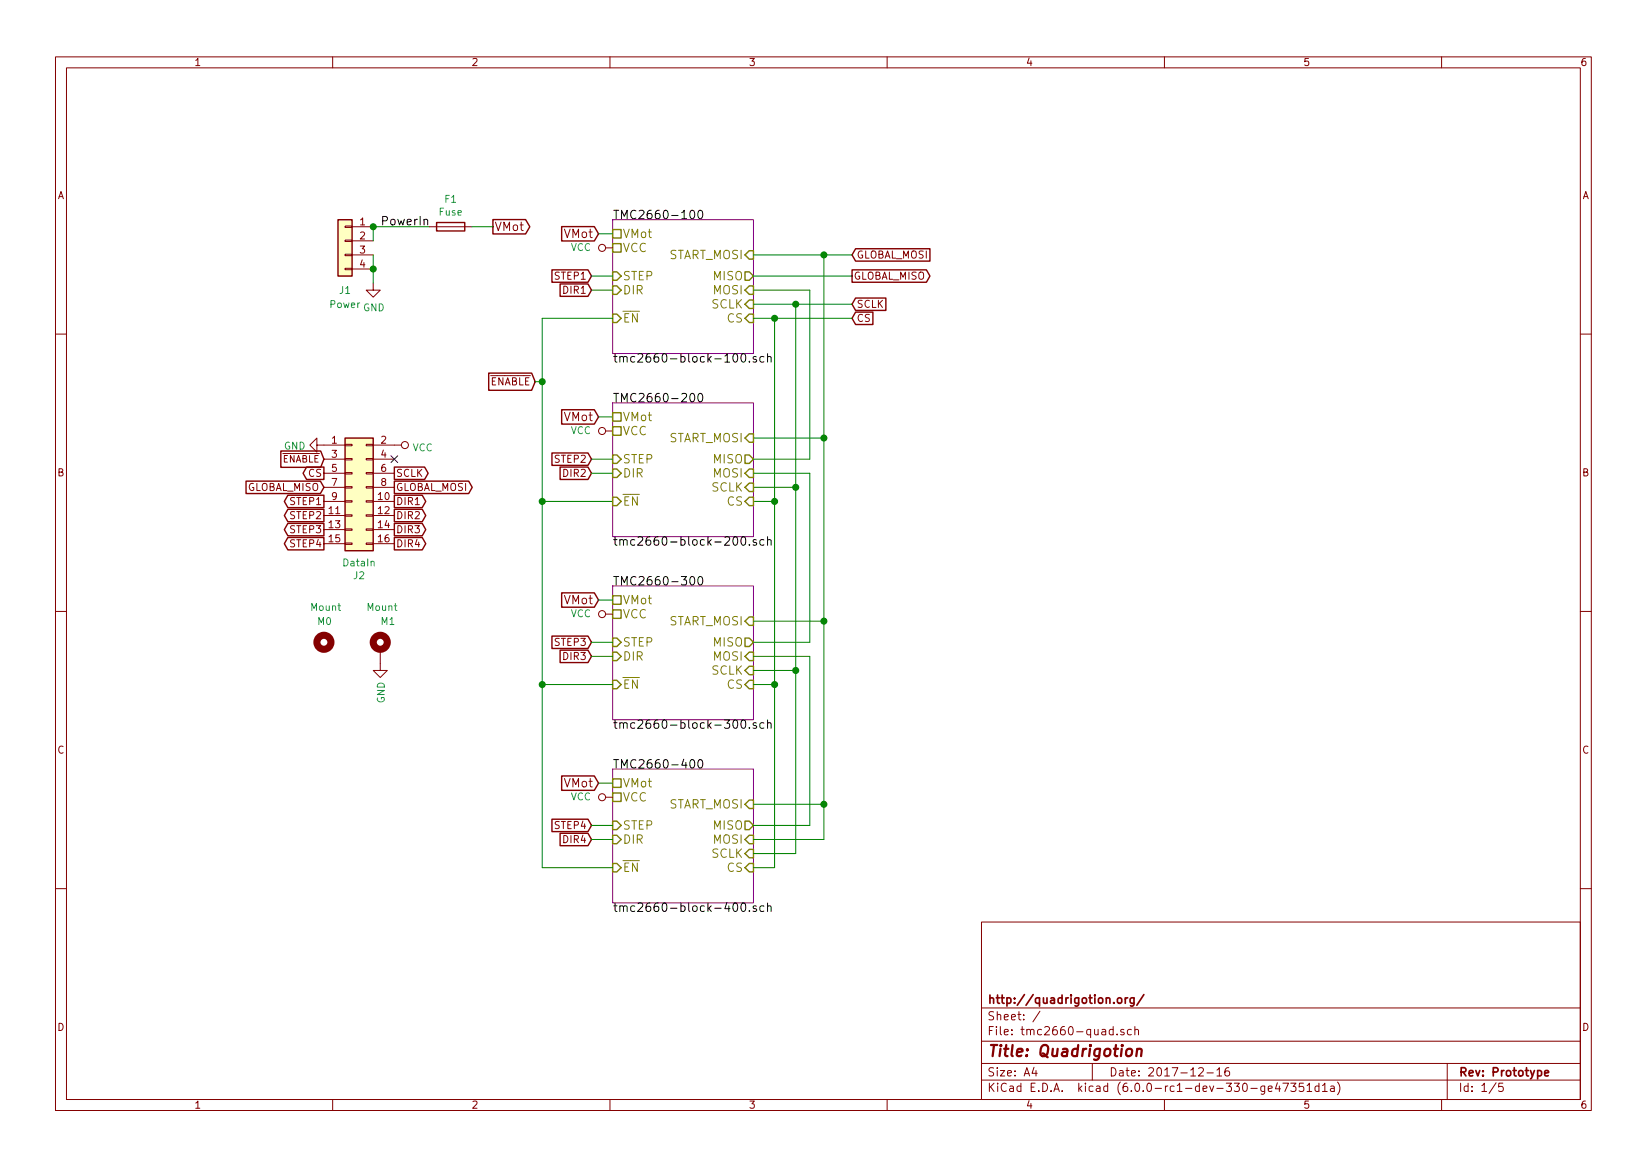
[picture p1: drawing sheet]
EESchema Schematic File Version 4
EELAYER 26 0
EELAYER END
$Descr A4 11693 8268
encoding utf-8
Sheet 1 5
Title "Quadrigotion"
Date "2017-12-16"
Rev "Prototype"
Comp "http://quadrigotion.org/"
Comment1 ""
Comment2 ""
Comment3 ""
Comment4 ""
$EndDescr
$Sheet
S 4350 1550 1000 950 
U 5A1094BF
F0 "TMC2660-100" 60
F1 "tmc2660-block-100.sch" 60
F2 "MISO" O R 5350 1950 60 
F3 "MOSI" I R 5350 2050 60 
F4 "SCLK" I R 5350 2150 60 
F5 "CS" I R 5350 2250 60 
F6 "VMot" U L 4350 1650 60 
F7 "VCC" U L 4350 1750 60 
F8 "~EN" I L 4350 2250 60 
F9 "START_MOSI" I R 5350 1800 60 
F10 "STEP" I L 4350 1950 60 
F11 "DIR" I L 4350 2050 60 
$EndSheet
Text GLabel 4250 1650 0    60   Input ~ 0
VMot
$Comp
L power:VCC #PWR0111
U 1 1
P 4350 1750
F 0 "#PWR0111" H 4350 1600 50  0001 C CNN
F 1 "VCC" V 4350 1900 50  0000 L CNN
F 2 "" H 4350 1750 50  0001 C CNN
F 3 "" H 4350 1750 50  0001 C CNN
	1    4350 1750
	0    -1   -1   0   
$EndComp
Text GLabel 4250 2950 0    60   Input ~ 0
VMot
$Comp
L power:VCC #PWR0112
U 1 1
P 4350 3050
F 0 "#PWR0112" H 4350 2900 50  0001 C CNN
F 1 "VCC" V 4350 3200 50  0000 L CNN
F 2 "" H 4350 3050 50  0001 C CNN
F 3 "" H 4350 3050 50  0001 C CNN
	1    4350 3050
	0    -1   -1   0   
$EndComp
$Sheet
S 4350 4150 1000 950 
U 5A10A8D5
F0 "TMC2660-300" 60
F1 "tmc2660-block-300.sch" 60
F2 "MISO" O R 5350 4550 60 
F3 "MOSI" I R 5350 4650 60 
F4 "SCLK" I R 5350 4750 60 
F5 "CS" I R 5350 4850 60 
F6 "VMot" U L 4350 4250 60 
F7 "VCC" U L 4350 4350 60 
F8 "~EN" I L 4350 4850 60 
F9 "START_MOSI" I R 5350 4400 60 
F10 "STEP" I L 4350 4550 60 
F11 "DIR" I L 4350 4650 60 
$EndSheet
Text GLabel 4250 4250 0    60   Input ~ 0
VMot
$Comp
L power:VCC #PWR0113
U 1 1
P 4350 4350
F 0 "#PWR0113" H 4350 4200 50  0001 C CNN
F 1 "VCC" V 4350 4500 50  0000 L CNN
F 2 "" H 4350 4350 50  0001 C CNN
F 3 "" H 4350 4350 50  0001 C CNN
	1    4350 4350
	0    -1   -1   0   
$EndComp
$Sheet
S 4350 5450 1000 950 
U 5A10AEC6
F0 "TMC2660-400" 60
F1 "tmc2660-block-400.sch" 60
F2 "MISO" O R 5350 5850 60 
F3 "MOSI" I R 5350 5950 60 
F4 "SCLK" I R 5350 6050 60 
F5 "CS" I R 5350 6150 60 
F6 "VMot" U L 4350 5550 60 
F7 "VCC" U L 4350 5650 60 
F8 "~EN" I L 4350 6150 60 
F9 "START_MOSI" I R 5350 5700 60 
F10 "STEP" I L 4350 5850 60 
F11 "DIR" I L 4350 5950 60 
$EndSheet
Text GLabel 4250 5550 0    60   Input ~ 0
VMot
$Comp
L power:VCC #PWR0114
U 1 1
P 4350 5650
F 0 "#PWR0114" H 4350 5500 50  0001 C CNN
F 1 "VCC" V 4350 5800 50  0000 L CNN
F 2 "" H 4350 5650 50  0001 C CNN
F 3 "" H 4350 5650 50  0001 C CNN
	1    4350 5650
	0    -1   -1   0   
$EndComp
$Comp
L Connector:Conn_02x08_Odd_Even J2
U 1 1
P 2500 3450
F 0 "J2" H 2550 2825 50  0000 C CNN
F 1 "DataIn" H 2550 2916 50  0000 C CNN
F 2 "Quadrigotion:IDC_Header_SMD_16pins" H 2500 3450 50  0001 C CNN
F 3 "~" H 2500 3450 50  0001 C CNN
	1    2500 3450
	1    0    0    -1  
$EndComp
$Comp
L power:GND #PWR0116
U 1 1
P 2300 3150
F 0 "#PWR0116" H 2300 2900 50  0001 C CNN
F 1 "GND" V 2305 3022 50  0000 R CNN
F 2 "" H 2300 3150 50  0001 C CNN
F 3 "" H 2300 3150 50  0001 C CNN
	1    2300 3150
	0    1    1    0   
$EndComp
$Comp
L power:VCC #PWR0115
U 1 1
P 2800 3150
F 0 "#PWR0115" H 2800 3000 50  0001 C CNN
F 1 "VCC" V 2817 3278 50  0000 L CNN
F 2 "" H 2800 3150 50  0001 C CNN
F 3 "" H 2800 3150 50  0001 C CNN
	1    2800 3150
	0    1    1    0   
$EndComp
Wire Wire Line
	4250 1650 4350 1650
Wire Wire Line
	4250 2950 4350 2950
Wire Wire Line
	4250 4250 4350 4250
Wire Wire Line
	4250 5550 4350 5550
Wire Wire Line
	4350 2250 3850 2250
Wire Wire Line
	3850 2250 3850 2700
Wire Wire Line
	3850 6150 4350 6150
Wire Wire Line
	5350 2250 5500 2250
Wire Wire Line
	5500 6150 5350 6150
Wire Wire Line
	5350 4850 5500 4850
Connection ~ 5500 4850
Wire Wire Line
	5350 3550 5500 3550
Connection ~ 5500 3550
Wire Wire Line
	5350 2150 5650 2150
Wire Wire Line
	5650 2150 5650 3450
Wire Wire Line
	5650 6050 5350 6050
Wire Wire Line
	5350 4750 5650 4750
Connection ~ 5650 4750
Wire Wire Line
	5350 3450 5650 3450
Connection ~ 5650 3450
Wire Wire Line
	5350 5700 5850 5700
Wire Wire Line
	5850 1800 5850 3100
Wire Wire Line
	5350 1800 5850 1800
Wire Wire Line
	5350 3100 5850 3100
Connection ~ 5850 3100
Wire Wire Line
	5350 4400 5850 4400
Connection ~ 5850 4400
Wire Wire Line
	4350 4850 3850 4850
Connection ~ 3850 4850
Wire Wire Line
	4350 3550 3850 3550
Connection ~ 3850 3550
Text GLabel 6050 2250 2    51   Input ~ 0
CS
Text GLabel 6050 2150 2    51   Input ~ 0
SCLK
Text GLabel 6050 1950 2    51   Output ~ 0
GLOBAL_MISO
Text GLabel 6050 1800 2    51   Input ~ 0
GLOBAL_MOSI
Connection ~ 5850 1800
Connection ~ 5650 2150
Connection ~ 5500 2250
Text GLabel 2300 3350 0    51   Output ~ 0
CS
Text GLabel 2800 3350 2    51   Output ~ 0
SCLK
Text GLabel 2800 3450 2    51   Output ~ 0
GLOBAL_MOSI
Text GLabel 2300 3450 0    51   Input ~ 0
GLOBAL_MISO
$Comp
L Connector:Conn_01x04 J1
U 1 1
P 2450 1700
F 0 "J1" H 2450 1350 50  0000 C CNN
F 1 "Power" H 2450 1250 50  0000 C CNN
F 2 "Connectors_JST:JST_VH_B4PS-VH_2x4x3.96mm_Horizontal" H 2450 1700 50  0001 C CNN
F 3 "~" H 2450 1700 50  0001 C CNN
	1    2450 1700
	-1   0    0    -1  
$EndComp
$Comp
L power:GND #PWR0110
U 1 1
P 2650 2000
F 0 "#PWR0110" H 2650 1750 50  0001 C CNN
F 1 "GND" H 2655 1827 50  0000 C CNN
F 2 "" H 2650 2000 50  0001 C CNN
F 3 "" H 2650 2000 50  0001 C CNN
	1    2650 2000
	1    0    0    -1  
$EndComp
Wire Wire Line
	2650 1800 2650 1900
Connection ~ 2650 1900
Text GLabel 3500 1600 2    60   Output ~ 0
VMot
Wire Wire Line
	2650 1600 2650 1700
Wire Wire Line
	2650 1600 3050 1600
Connection ~ 2650 1600
Wire Wire Line
	5500 2250 5500 3550
$Sheet
S 4350 2850 1000 950 
U 5A109A56
F0 "TMC2660-200" 60
F1 "tmc2660-block-200.sch" 60
F2 "MISO" O R 5350 3250 60 
F3 "MOSI" I R 5350 3350 60 
F4 "SCLK" I R 5350 3450 60 
F5 "CS" I R 5350 3550 60 
F6 "VMot" U L 4350 2950 60 
F7 "VCC" U L 4350 3050 60 
F8 "~EN" I L 4350 3550 60 
F9 "START_MOSI" I R 5350 3100 60 
F10 "STEP" I L 4350 3250 60 
F11 "DIR" I L 4350 3350 60 
$EndSheet
Wire Wire Line
	5350 1950 6050 1950
Wire Wire Line
	5350 2050 5750 2050
Wire Wire Line
	5750 2050 5750 3250
Wire Wire Line
	5750 3250 5350 3250
Wire Wire Line
	5350 3350 5750 3350
Wire Wire Line
	5750 3350 5750 4550
Wire Wire Line
	5750 4550 5350 4550
Wire Wire Line
	5350 4650 5750 4650
Wire Wire Line
	5750 4650 5750 5850
Wire Wire Line
	5750 5850 5350 5850
Text GLabel 4200 1950 0    51   Input ~ 0
STEP1
Wire Wire Line
	4200 1950 4350 1950
Text GLabel 4200 2050 0    51   Input ~ 0
DIR1
Wire Wire Line
	4200 2050 4350 2050
Text GLabel 4200 3250 0    51   Input ~ 0
STEP2
Wire Wire Line
	4200 3250 4350 3250
Text GLabel 4200 3350 0    51   Input ~ 0
DIR2
Wire Wire Line
	4200 3350 4350 3350
Text GLabel 4200 4550 0    51   Input ~ 0
STEP3
Wire Wire Line
	4200 4550 4350 4550
Text GLabel 4200 4650 0    51   Input ~ 0
DIR3
Wire Wire Line
	4200 4650 4350 4650
Text GLabel 4200 5850 0    51   Input ~ 0
STEP4
Wire Wire Line
	4200 5850 4350 5850
Text GLabel 4200 5950 0    51   Input ~ 0
DIR4
Wire Wire Line
	4200 5950 4350 5950
Text GLabel 3800 2700 0    51   Input ~ 0
~ENABLE
Wire Wire Line
	3800 2700 3850 2700
Connection ~ 3850 2700
Text GLabel 2300 3250 0    47   Input ~ 0
~ENABLE
Text GLabel 2300 3550 0    51   Output ~ 0
STEP1
Text GLabel 2300 3650 0    51   Output ~ 0
STEP2
Text GLabel 2300 3750 0    51   Output ~ 0
STEP3
Text GLabel 2300 3850 0    51   Output ~ 0
STEP4
Text GLabel 2800 3550 2    51   Output ~ 0
DIR1
Text GLabel 2800 3650 2    51   Output ~ 0
DIR2
Text GLabel 2800 3750 2    51   Output ~ 0
DIR3
Text GLabel 2800 3850 2    51   Output ~ 0
DIR4
NoConn ~ 2800 3250
Wire Wire Line
	5350 5950 5850 5950
Connection ~ 5850 5700
$Comp
L Mechanical:Mounting_Hole M0
U 1 1
P 2300 4550
F 0 "M0" H 2250 4700 50  0000 L CNN
F 1 "Mount" H 2200 4800 50  0000 L CNN
F 2 "Mounting_Holes:MountingHole_2.7mm_M2.5" H 2500 4550 50  0001 C CNN
F 3 "~" H 2500 4550 50  0001 C CNN
	1    2300 4550
	1    0    0    -1  
$EndComp
$Comp
L Mechanical:Mounting_Hole_PAD M1
U 1 1
P 2700 4600
F 0 "M1" H 2700 4800 50  0000 L CNN
F 1 "Mount" H 2600 4900 50  0000 L CNN
F 2 "Mounting_Holes:MountingHole_2.7mm_M2.5_Pad" H 2900 4600 50  0001 C CNN
F 3 "~" H 2900 4600 50  0001 C CNN
	1    2700 4600
	1    0    0    -1  
$EndComp
$Comp
L device:Fuse F1
U 1 1
P 3200 1600
F 0 "F1" V 3003 1600 50  0000 C CNN
F 1 "Fuse" V 3094 1600 50  0000 C CNN
F 2 "Quadrigotion:BladeFuse-Mini_Keystone-3586" V 3130 1600 50  0001 C CNN
F 3 "" H 3200 1600 50  0001 C CNN
	1    3200 1600
	0    1    1    0   
$EndComp
Wire Wire Line
	3350 1600 3500 1600
Text Label 2700 1600 0    60   ~ 0
PowerIn
$Comp
L power:GND #PWR02
U 1 1
P 2700 4700
F 0 "#PWR02" H 2700 4450 50  0001 C CNN
F 1 "GND" V 2705 4572 50  0000 R CNN
F 2 "" H 2700 4700 50  0001 C CNN
F 3 "" H 2700 4700 50  0001 C CNN
	1    2700 4700
	1    0    0    -1  
$EndComp
Wire Wire Line
	5500 4850 5500 6150
Wire Wire Line
	5500 3550 5500 4850
Wire Wire Line
	5650 4750 5650 6050
Wire Wire Line
	5650 3450 5650 4750
Wire Wire Line
	5850 3100 5850 4400
Wire Wire Line
	5850 4400 5850 5700
Wire Wire Line
	3850 4850 3850 6150
Wire Wire Line
	3850 3550 3850 4850
Wire Wire Line
	5850 1800 6050 1800
Wire Wire Line
	5650 2150 6050 2150
Wire Wire Line
	5500 2250 6050 2250
Wire Wire Line
	2650 1900 2650 2000
Wire Wire Line
	3850 2700 3850 3550
Wire Wire Line
	5850 5700 5850 5950
$EndSCHEMATC
